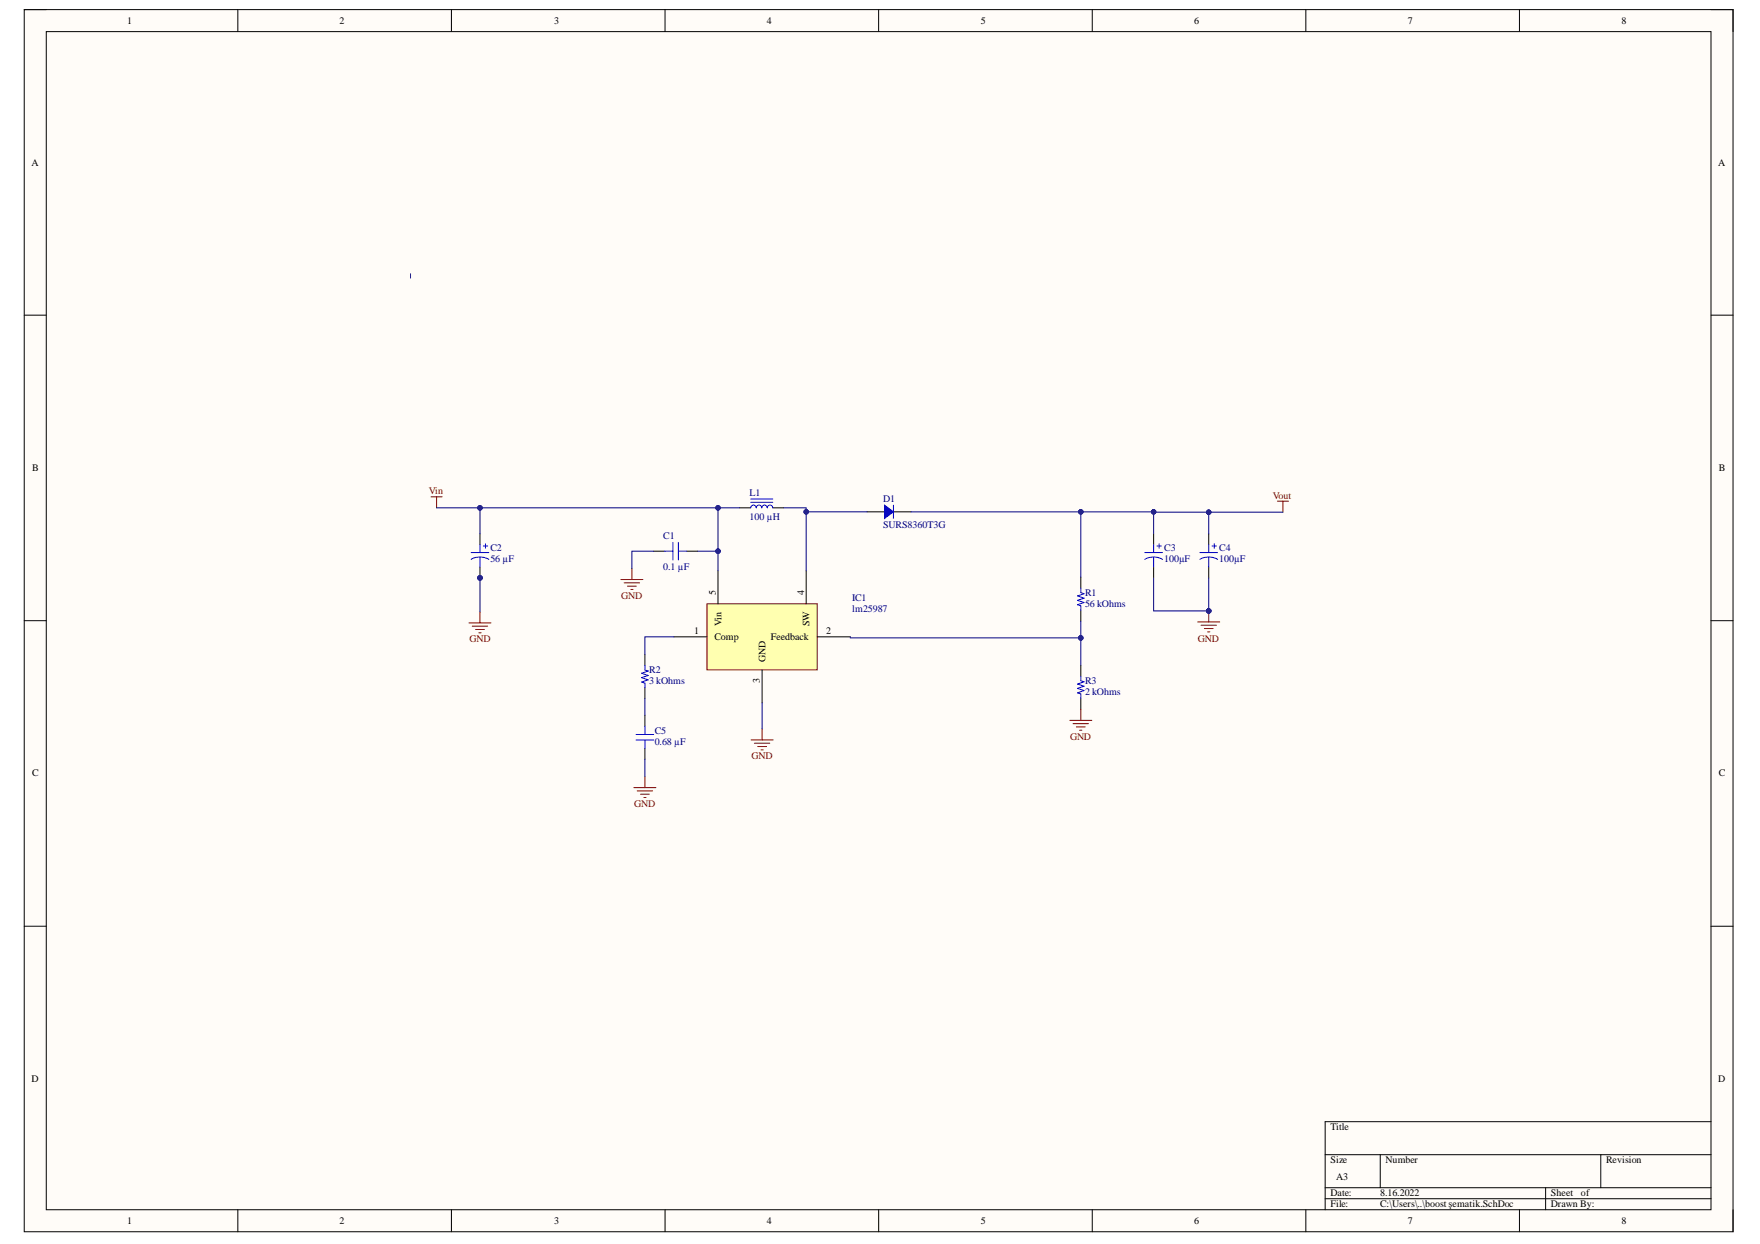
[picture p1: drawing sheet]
# Altium project boost converter-1.PrjPcb
1 sheet, 11 parts. Net scope: global (net labels, ports and power ports of the same name join across sheets).
Board file: lm2587 pcb çizimi.PcbDoc

## Sheet boost şematik.SchDoc
size A3; SheetNumber: 1; SheetTotal: 1

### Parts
C1  0.1 µF  [CAP 0805_2012]
C2  56 µF  [CAP ALSMD 6.6MM H7.7MM]
C3  100µF  [CAP ALSMD 8.3MM H10.5MM]
C4  100µF  [CAP ALSMD 8.3MM H10.5MM]
C5  0.68 µF  [CAP 0805_2012]
D1  SURS8360T3G  [DO214AB SMC]
IC1  lm25987  [LM2596 FOOTPRİNT]
L1  100 µH  [7447070 bobin]
R1  56 kOhms  [RES 0805_2012]
R2  3 kOhms  [RES 0805_2012]
R3  2 kOhms  [RES 0805_2012]

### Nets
GND: C1.2 C2.2 C3.2 C4.2 C5.1 IC1.3(GND) R3.1
Vin: C1.1 C2.1 IC1.5(Vin) L1.1
Vout: C3.1 C4.1 D1.2 R1.2
NetC5_2: C5.2 R2.1
NetD1_1: D1.1 IC1.4(SW) L1.2
NetIC1_1: IC1.1(Comp) R2.2
NetIC1_2: IC1.2(Feedback) R1.1 R3.2
